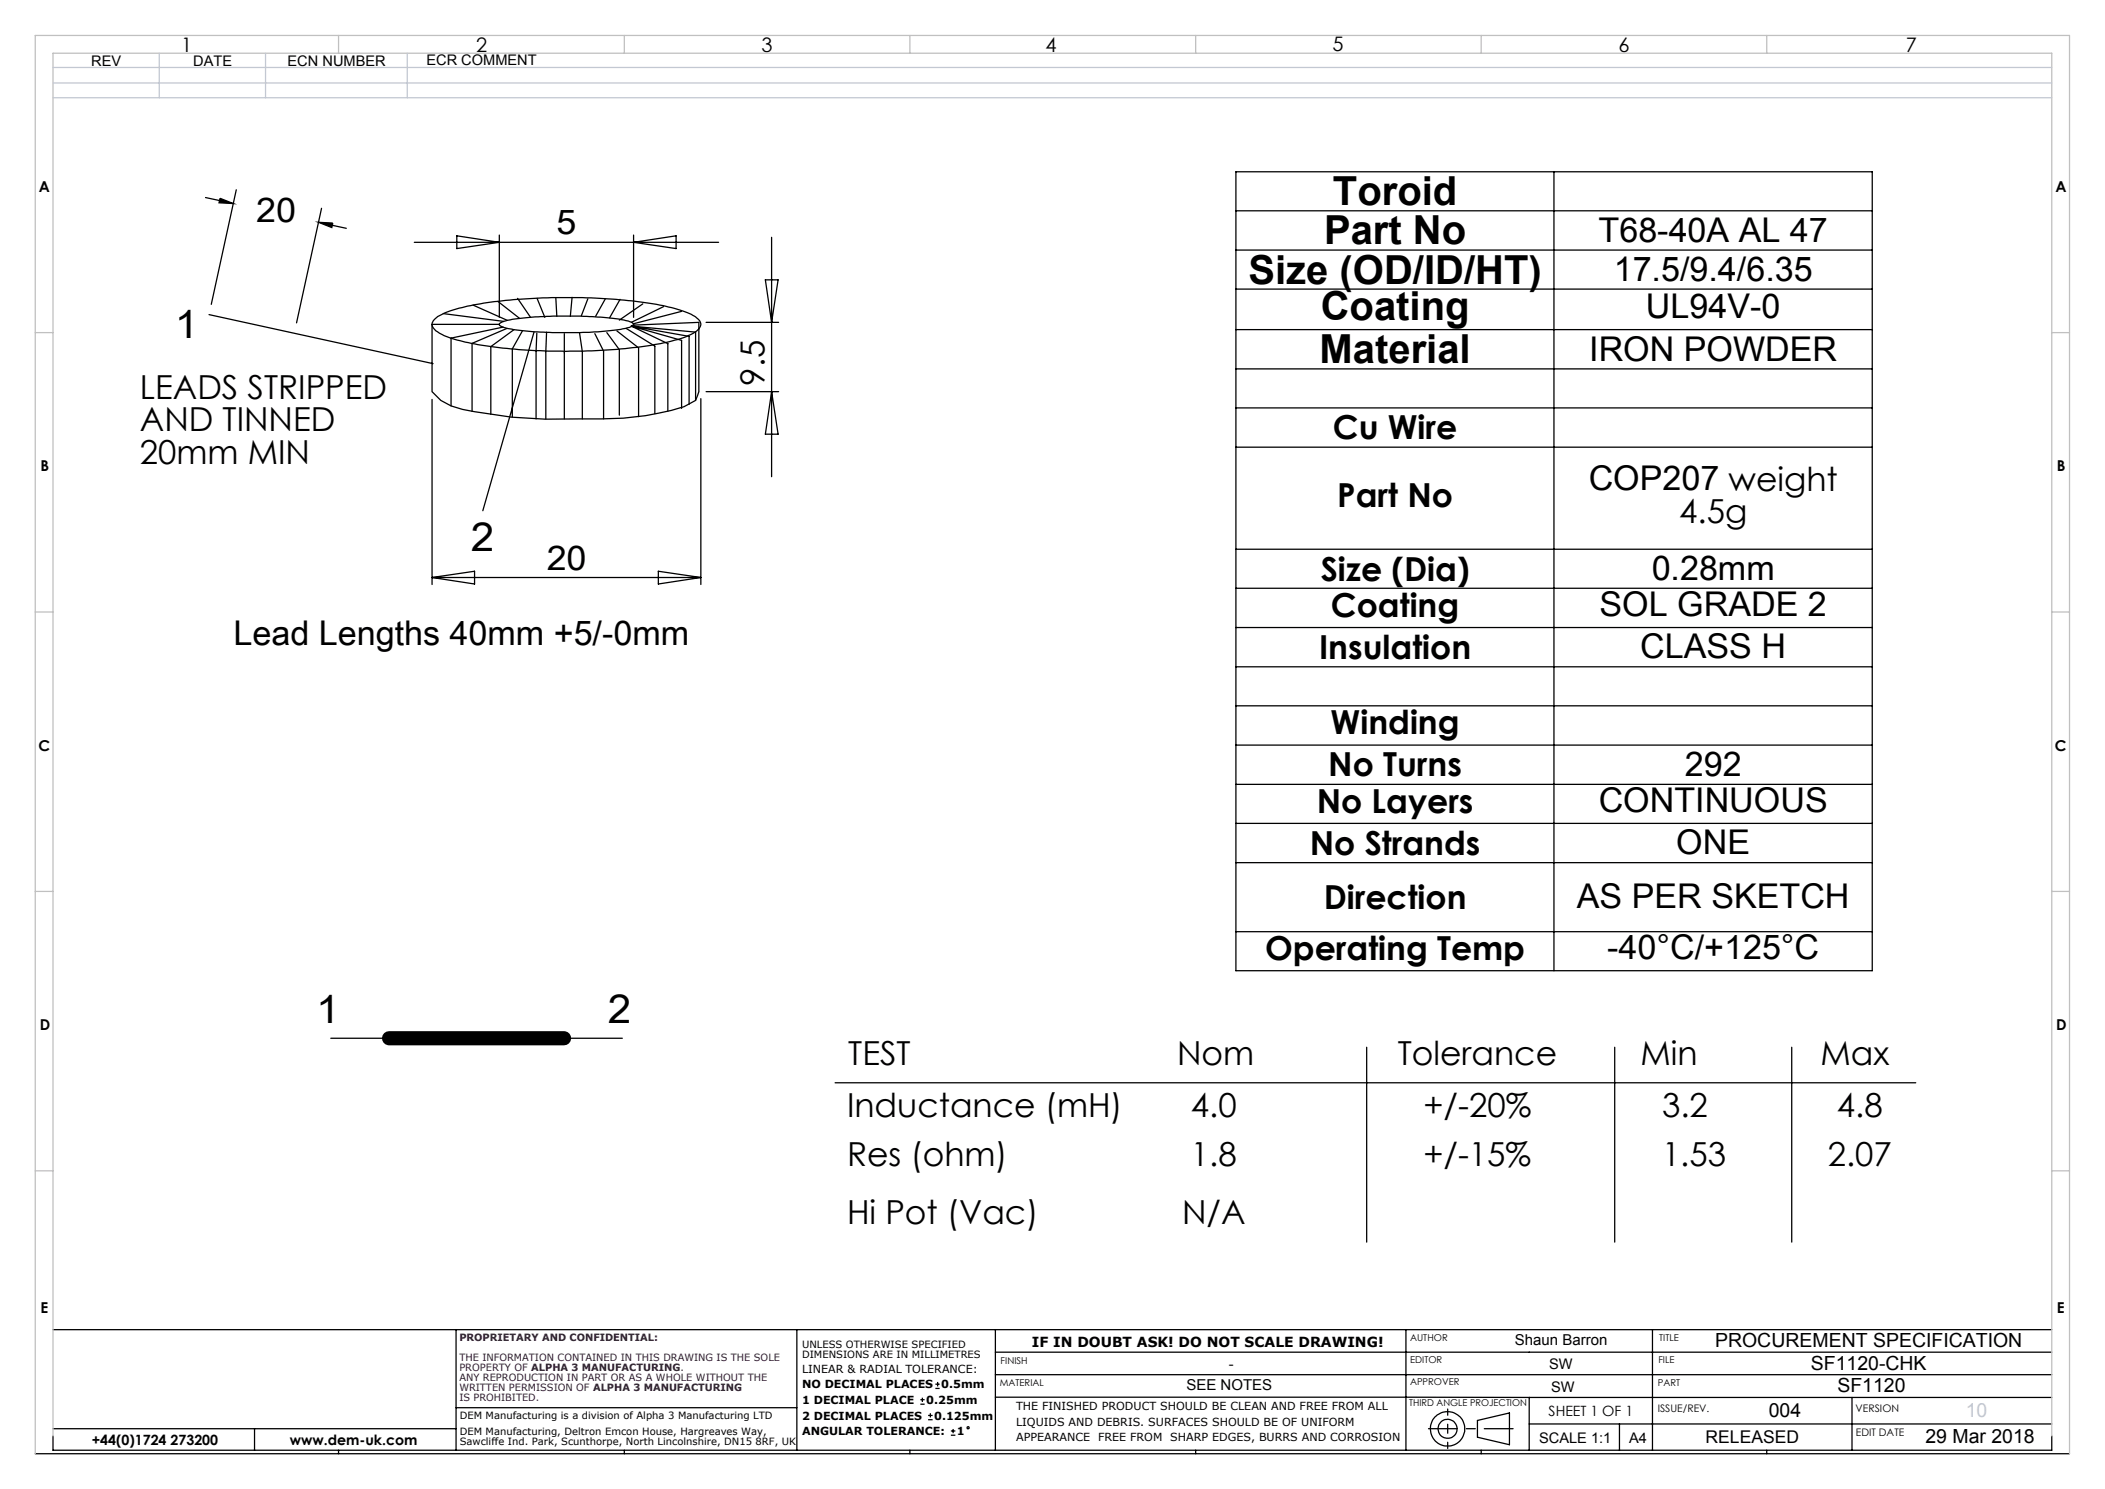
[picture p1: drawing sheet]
<svg xmlns="http://www.w3.org/2000/svg" width="297mm" height="210mm" viewBox="0 0 297 210" stroke-linecap="round" stroke-linejoin="round" font-family="sans-serif">
<g fill="none" stroke="#000" stroke-width=".18">
<path d="M29 27.9l2 .4M31 28l1.9 .7-2-.1zM33.3 26.8l-3.5 16.1M44.9 31.4l2.1 .1-.2 .6zM45.4 29.4l-3.6 16.1M46.9 31.8l2 .4M58.5 34.2h42.9M64.5 33.3l5.9 .9-5.9 .9zM70.4 33.2v11.6M89.4 33.2v11.6M89.4 34.2l6-.9v1.8zM108 39.5h1.8l-.9 6z"/>
<path d="M108.9 33.5v33.7M174.4 24.2h89.8v112.7h-89.8zM174.4 29.7h89.8M174.4 35.3h89.8M219.3 24.2v112.7M29.5 44.4l31.6 6.9M61 56.3v26.1M61.2 45.1a7.7 7.7 0 0 1 4-1.7 68.7 68.7 0 0 1 17-1.4 56.9 56.9 0 0 1 13.6 1.7l1.5 .5a2.25 2.25 0 0 1 1.6 1.6 2.4 2.4 0 0 1-1.8 1.5 32 32 0 0 1-9.5 1.9 76.7 76.7 0 0 1-22.3-1.1 7.6 7.6 0 0 1-4.1-1.7 .85 .85 0 0 1 0-1.3zM62.5 44.2l8.5 1.1M66.7 43l4.9 2.2M70.2 42.5l3.1 2.4M70.4 45.7h-9.4v9.5l1.2 1.3 1.4 .7a49.1 49.1 0 0 0 13.3 1.9h4.7a46 46 0 0 0 13.1-1.2l1.8-.5 1.6-.9"/>
<path d="M70.6 45.6a12.7 12.7 0 0 1 4.5-.9l2.9-.1 5.2 .1a18.1 18.1 0 0 1 6 .8 .29 .29 0 0 1 .2 .3 .29 .29 0 0 1-.3 .3 31.3 31.3 0 0 1-8.6 .8h-1.7a31.6 31.6 0 0 1-7.9-.8 .38 .38 0 0 1-.5-.4zM71 46.1l-7.4 1.6v9.5M71.5 46.3l-4.9 2.1v9.6M72.5 46.5l-3.2 2.4v9.5M73 42.1l1.9 2.7M73.7 46.6l-1.4 2.6v9.6M75.4 46.8l-7.3 25.2M75.7 47l-.1 2.5v9.6M75.8 42.1l1.1 2.7M77.1 46.8l-.1 2.8v9.5M78.4 42l.2 2.6M79.6 47.1v12"/>
<path d="M80.7 41.9l-.2 2.7M81.8 47l.4 2.6v9.5M82.9 42.1l-.9 2.4M83.9 47.1l1.3 2.4v9.6M85.4 42.1l-1.4 2.5M85.6 46.9l1.8 2.4v9.3M87 46.7l3.1 2.4v9.7M87.5 42.2l-1.5 2.6M88.3 46.3l4.1 2.5v9.5M89.1 46l5.1 2.5v9.5M89.1 46l7.1 2v9.6M89.1 46l8.1 1.4v9.6"/>
<path d="M89.1 46l9 .8v9.7M89.4 45.9l9.2-.4v9.7l-.5 1.3M90.7 42.9l-3.3 2.2M93.6 43.2l-4.5 2.3M96.2 43.9l-6.9 1.8M98.9 56.2v26.2M99.6 45.5h10.3M99.6 55.2h10.3M108.9 55.2l.9 6h-1.8zM174.4 40.8h89.8M174.4 46.5h89.8M174.4 52h89.8"/>
<path d="M174.4 57.5h89.8M174.4 63.1h89.8M174.4 77.5h89.8M61 81.4h37.9M61 81.4l6-.8v1.8zM92.9 80.6l6 .8-6 1zM174.4 83h89.8M174.4 88.5h89.8M174.4 94h89.8M174.4 99.5h89.8M174.4 105.1h89.8M174.4 110.6h89.8"/>
<path d="M174.4 116.1h89.8M174.4 121.7h89.8M174.4 131.4h89.8M46.7 146.4h8.2M79.6 146.4h8.2M117.8 152.7h152.5M192.8 147.7v27.5M227.8 147.7v27.5M252.8 147.7v27.5M7.5 187.5h282M64.3 187.5v17M64.3 198.5h48.1"/>
<path d="M112.4 187.5v17M129.9 198h.6M129.9 197.4h.6M130.1 197.1v.6M131 199.6h.6M131.3 199.3v.6M132 195.8h.6M132 195.2h.6M132.3 194.9v.6M140.4 193.9h149.1M140.4 190.7h149.1M140.4 197.1h75.4"/>
<path d="M140.4 187.5v17M198.4 187.5v17M215.8 197.1h73.7M215.8 197.1v7.4M233.2 187.5v17M261.3 197.1v7.4M5 205h287M7.5 202.5v2h282v-2M7.5 201.5h56.8M35.9 201.5v3M47.8 204.5v.5M88.1 204.5v.5"/>
<path d="M128.4 204.5v.5M131 200.2h.6M134.2 202.4h.6M134.2 201.8h.6M134.5 201.5v.6M168.7 204.5v.5M208.5 200.3l4.5-1v4.5l-4.5-1.1zM209 204.5v.5M215.8 200.8h73.7M228.5 200.8v3.7M249.3 204.5v.5"/>
<circle cx="136.6" cy="201.4" r=".16"/>
<circle cx="204.2" cy="201.5" r="2.44"/>
<circle cx="204.2" cy="201.5" r="1.34"/>
</g>
<path d="M201.5 201.5h12" fill="none" stroke="#000" stroke-width=".18" stroke-dasharray="15.2 1.3 1.3 1.3" stroke-dashoffset="11.2"/>
<path d="M204.3 204.3v-5.6" fill="none" stroke="#000" stroke-width=".18" stroke-dasharray="15.2 1.3 1.3 1.3" stroke-dashoffset="14.4"/>
<path d="M54.9 146.4h24.7" fill="none" stroke="#000" stroke-width="2"/>
<g fill="none" stroke="#c0c0c0" stroke-width=".18">
<path d="M47.8 5v2.5M88.1 5v2.5M128.4 5v2.5M168.7 5v2.5M209 5v2.5M249.3 5v2.5M5 46.9h2.5M289.5 46.9h2.5M5 86.3h2.5M289.5 86.3h2.5M5 125.7h2.5M289.5 125.7h2.5"/>
<path d="M5 165.1h2.5M289.5 165.1h2.5M5 205v-200h287v200M7.5 202.5v-195h282v195"/>
</g>
<path d="M7.5 9.5h282M7.5 11.7h282M7.5 13.8h282M22.5 7.5v6.3M37.5 7.5v6.3M57.5 7.5v6.3" fill="none" stroke="#c3c8d2" stroke-width=".18"/>
<path d="M31 28l-.1 .6 2 .1zM44.9 31.4l2.1 .1-.2 .6z" fill="#000"/>
<g font-size="5.7">
<text x="24.7" y="47.7">1</text>
<text x="66.4" y="77.7">2</text>
<text x="44.6" y="144.3">1</text>
<text x="85.8" y="144.3">2</text>
</g>
<g font-size="5.6">
<text x="188.1" y="28.9">Toroid</text>
<text x="186.8" y="34.5">Part No</text>
<text x="176.1" y="40">Size (OD/ID/HT)</text>
<text x="186.3" y="45.2">Coating</text>
<text x="186.2" y="51.2">Material</text>
</g>
<g font-size="4.8">
<text x="36.1" y="31.3">20</text>
<text x="78.5" y="33.1">5</text>
<text x="225.6" y="34.1">T68-40A AL 47</text>
<text x="227.7" y="39.6">17.5/9.4/6.35</text>
<text x="232.2" y="44.8">UL94V-0</text>
<text x="224.2" y="50.9">IRON POWDER</text>
<text x="224.2" y="69.2">COP207 weight</text>
<text x="77.1" y="80.4">20</text>
<text x="233" y="81.8">0.28mm</text>
<text x="225.7" y="86.9">SOL GRADE 2</text>
<text x="33" y="91">Lead Lengths 40mm +5/-0mm</text>
<text x="231.4" y="92.9">CLASS H</text>
<text x="237.7" y="109.4">292</text>
<text x="225.6" y="114.5">CONTINUOUS</text>
<text x="236.5" y="120.5">ONE</text>
<text x="222.5" y="128.1">AS PER SKETCH</text>
<text x="226.8" y="135.3">-40°C/+125°C</text>
</g>
<g font-size="4.7">
<text x="19.7" y="56.3">LEADS STRIPPED</text>
<text x="107.9" y="54.4" transform="rotate(-90 107.9 54.4)">9.5</text>
<text x="19.7" y="60.8">AND TINNED</text>
<text x="19.7" y="65.4">20mm MIN</text>
<text x="188.1" y="62">Cu Wire</text>
<text x="188.7" y="71.5">Part No</text>
<text x="236.9" y="73.8">4.5g</text>
<text x="186.3" y="81.9">Size (Dia)</text>
<text x="187.8" y="87">Coating</text>
<text x="186.1" y="92.9">Insulation</text>
<text x="187.7" y="103.6">Winding</text>
<text x="187.4" y="109.5">No Turns</text>
<text x="185.8" y="114.6">No Layers</text>
<text x="184.8" y="120.6">No Strands</text>
<text x="186.8" y="128.2">Direction</text>
<text x="178.5" y="135.4">Operating Temp</text>
<text x="119.7" y="150.2">TEST</text>
<text x="166.1" y="150.2">Nom</text>
<text x="197.2" y="150.2">Tolerance</text>
<text x="231.5" y="150.2">Min</text>
<text x="256.9" y="150.2">Max</text>
<text x="119.5" y="157.5">Inductance (mH)</text>
<text x="168" y="157.5">4.0</text>
<text x="200.8" y="157.5">+/-20%</text>
<text x="234.5" y="157.5">3.2</text>
<text x="259.2" y="157.5">4.8</text>
<text x="119.5" y="164.5">Res (ohm)</text>
<text x="168" y="164.5">1.8</text>
<text x="200.8" y="164.5">+/-15%</text>
<text x="234.5" y="164.5">1.53</text>
<text x="257.9" y="164.5">2.07</text>
<text x="119.5" y="172.6">Hi Pot (Vac)</text>
<text x="166.8" y="172.6">N/A</text>
</g>
<g font-size="2.8">
<text x="25.6" y="7.3">1</text>
<text x="67.2" y="7.3">2</text>
<text x="107.5" y="7.3">3</text>
<text x="147.5" y="7.3">4</text>
<text x="188" y="7.2">5</text>
<text x="228.3" y="7.3">6</text>
<text x="268.9" y="7.3">7</text>
</g>
<g font-size="2.7">
<text x="242" y="190">PROCUREMENT SPECIFICATION</text>
<text x="255.5" y="193.2">SF1120-CHK</text>
<text x="259.2" y="196.4">SF1120</text>
<text x="249.5" y="199.8">004</text>
<text x="271.7" y="203.5">29 Mar 2018</text>
</g>
<text font-size="2.7" fill="#c3c8d2" x="277.4" y="199.8">10</text>
<text font-size="2.5" x="240.7" y="203.4">RELEASED</text>
<g font-size="2.1">
<text x="12.9" y="9.3">REV</text>
<text x="27.3" y="9.3">DATE</text>
<text x="40.6" y="9.3">ECN NUMBER</text>
<text x="60.2" y="9.2">ECR COMMENT</text>
<text x="5.5" y="27.1">A</text>
<text x="290" y="27.1">A</text>
<text x="5.7" y="66.5">B</text>
<text x="290.2" y="66.5">B</text>
<text x="5.4" y="105.9">C</text>
<text x="289.9" y="105.9">C</text>
<text x="5.6" y="145.3">D</text>
<text x="290.1" y="145.3">D</text>
<text x="5.7" y="185.2">E</text>
<text x="290.2" y="185.2">E</text>
<text x="213.7" y="189.7">Shaun Barron</text>
<text x="167.4" y="196">SEE NOTES</text>
<text x="173.4" y="193.1">-</text>
<text x="218.6" y="193.1">SW</text>
<text x="218.8" y="196.3">SW</text>
<text x="217.2" y="203.5">SCALE 1:1</text>
<text x="229.9" y="203.4">A4</text>
</g>
<g font-size="2">
<text x="145.6" y="190">IF IN DOUBT ASK! DO NOT SCALE DRAWING!</text>
<text x="12.9" y="203.8">+44(0)1724 273200</text>
<text x="40.9" y="203.8">www.dem-uk.com</text>
<text x="218.5" y="199.8">SHEET 1 OF 1</text>
</g>
<g font-size="1.6">
<text x="113.2" y="193.6">LINEAR &amp; RADIAL TOLERANCE:</text>
<text x="113.2" y="195.8">NO DECIMAL PLACES</text>
<text x="132.8" y="195.8">0.5mm</text>
<text x="113.2" y="200.2">2 DECIMAL PLACES</text>
<text x="113.2" y="198">1 DECIMAL PLACE</text>
<text x="113.2" y="202.4">ANGULAR TOLERANCE:</text>
<text x="130.7" y="198">0.25mm</text>
<text x="131.8" y="200.2">0.125mm</text>
<text x="135" y="202.4">1</text>
<text x="143.4" y="198.9">THE FINISHED PRODUCT SHOULD BE CLEAN AND FREE FROM ALL</text>
<text x="143.4" y="201.1">LIQUIDS AND DEBRIS. SURFACES SHOULD BE OF UNIFORM</text>
<text x="143.4" y="203.3">APPEARANCE</text>
<text x="154.9" y="203.3">FREE FROM</text>
<text x="165.1" y="203.3">SHARP EDGES, BURRS AND CORROSION</text>
</g>
<g font-size="1.5">
<text x="233.9" y="199.1">ISSUE/REV.</text>
<text x="261.8" y="199.1">VERSION</text>
<text x="261.9" y="202.5">EDIT DATE</text>
</g>
<g font-size="1.4" fill="#400040">
<text x="64.8" y="189.1">PROPRIETARY AND CONFIDENTIAL:</text>
<text x="64.8" y="192">THE INFORMATION CONTAINED IN THIS DRAWING IS THE SOLE</text>
<text x="64.8" y="193.4">PROPERTY OF ALPHA 3 MANUFACTURING.</text>
<text x="64.8" y="194.8">ANY REPRODUCTION IN PART OR AS A WHOLE WITHOUT THE</text>
<text x="64.8" y="196.2">WRITTEN PERMISSION OF ALPHA 3 MANUFACTURING</text>
<text x="64.8" y="197.6">IS PROHIBITED.</text>
</g>
<g font-size="1.4">
<text x="113.2" y="190">UNLESS OTHERWISE SPECIFIED</text>
<text x="113.2" y="191.5">DIMENSIONS ARE IN MILLIMETRES</text>
<text x="64.9" y="200.2">DEM Manufacturing is a division of Alpha 3 Manufacturing LTD</text>
<text x="64.9" y="202.3">DEM Manufacturing, Deltron Emcon House, Hargreaves Way,</text>
<text x="64.9" y="203.8">Sawcliffe Ind. Park, Scunthorpe, North Lincolnshire, DN15 8RF, UK</text>
</g>
<g font-size="1.3">
<text x="199" y="189.1">AUTHOR</text>
<text x="234.1" y="189.1">TITLE</text>
<text x="141.1" y="195.5">MATERIAL</text>
<text x="141.2" y="192.4">FINISH</text>
<text x="198.9" y="195.3">APPROVER</text>
<text x="199" y="192.2">EDITOR</text>
<text x="233.9" y="195.5">PART</text>
<text x="234" y="192.3">FILE</text>
<text x="198.8" y="198.4">THIRD ANGLE PROJECTION</text>
</g>
</svg>
